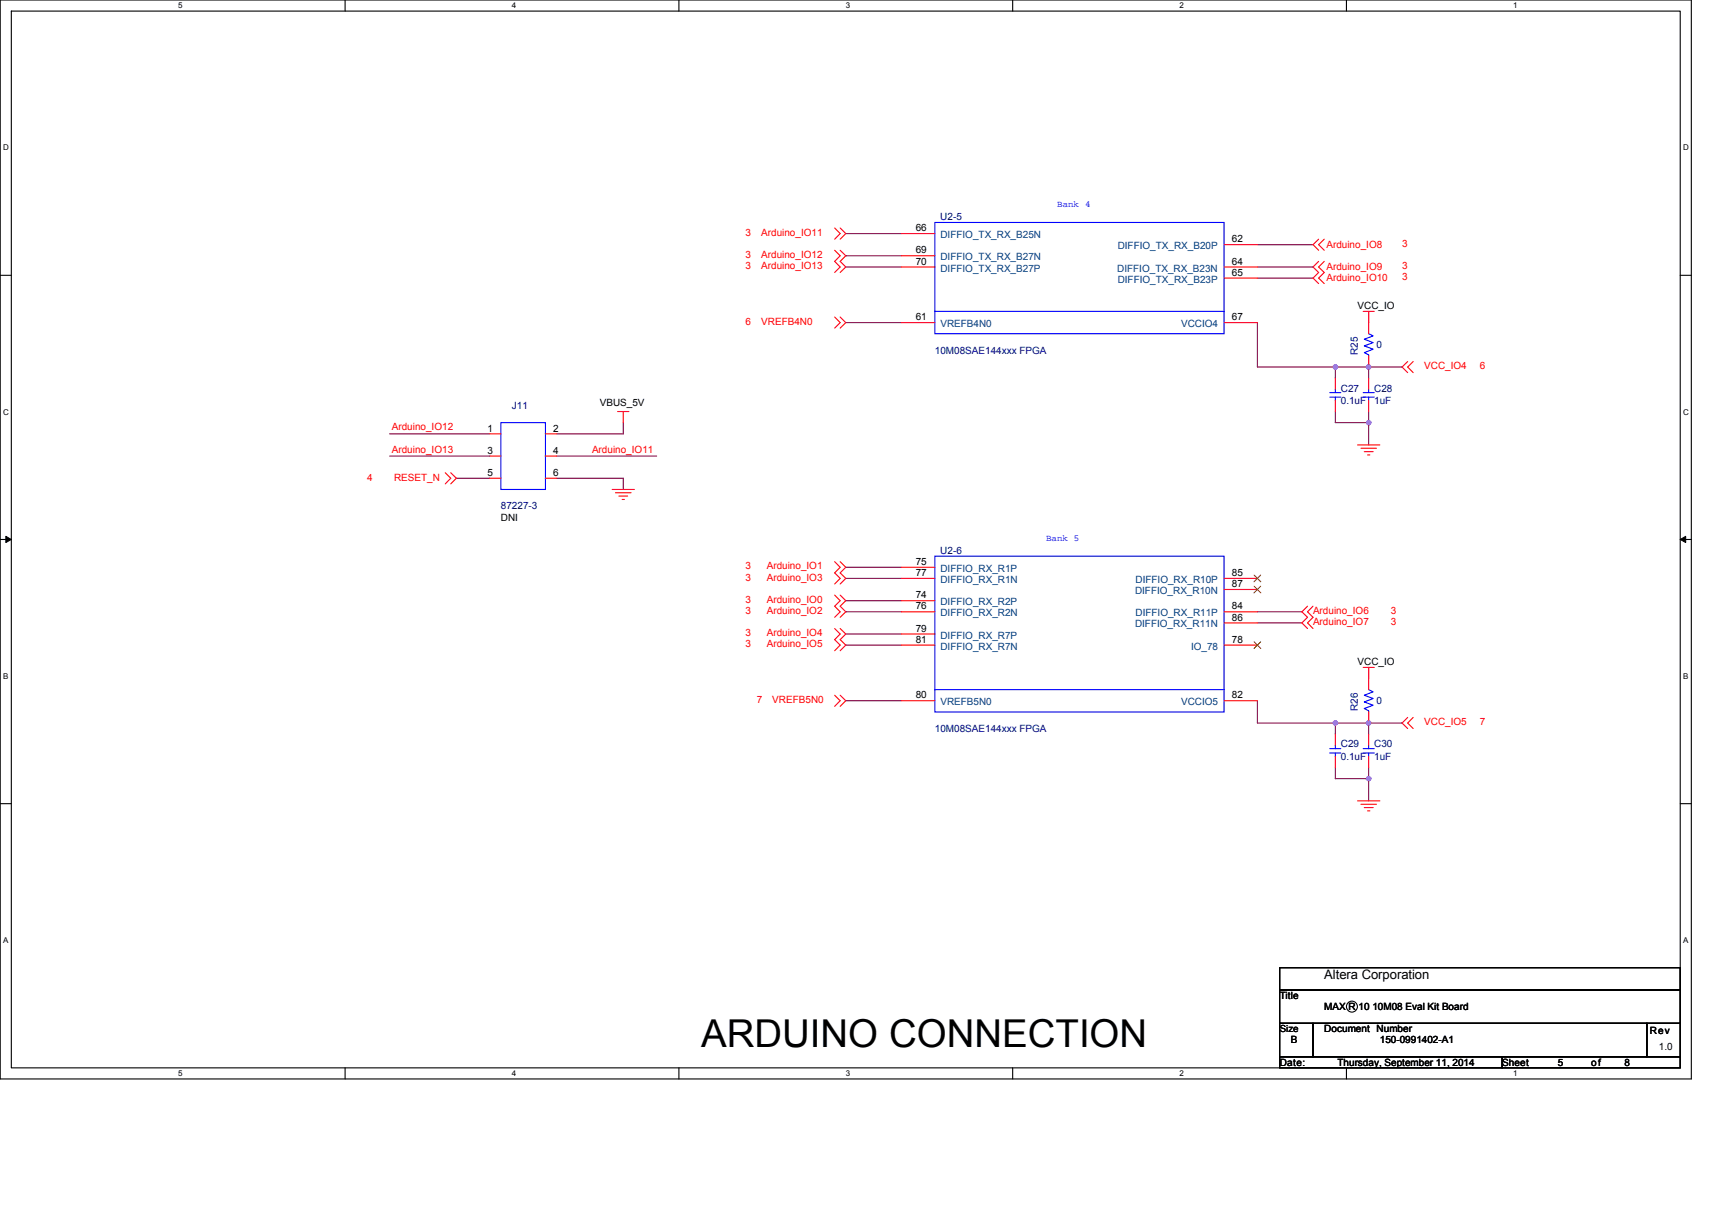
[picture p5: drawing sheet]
<svg xmlns="http://www.w3.org/2000/svg" width="297mm" height="210mm" viewBox="0 0 297 210" stroke-linecap="round" stroke-linejoin="round" font-family="sans-serif">
<path d="M0 0h293.5v187.2h-293.5zM2 1.9h289.5v183.4h-289.5z" fill="none" stroke="#000" stroke-width=".19"/>
<g fill="#fff">
<path d="M30.9 .2h.8v1.6h-.8z"/>
<path d="M30.9 185.5h.8v1.6h-.8z"/>
</g>
<path d="M59.9 0v1.9M59.9 185.3v1.9" fill="none" stroke="#000" stroke-width=".19"/>
<g fill="#fff">
<path d="M88.8 .2h.8v1.6h-.8z"/>
<path d="M88.8 185.5h.8v1.6h-.8z"/>
</g>
<path d="M117.8 0v1.9M117.8 185.3v1.9" fill="none" stroke="#000" stroke-width=".19"/>
<g fill="#fff">
<path d="M146.7 .2h.8v1.6h-.8z"/>
<path d="M146.7 185.5h.8v1.6h-.8z"/>
</g>
<path d="M175.7 0v1.9M175.7 185.3v1.9" fill="none" stroke="#000" stroke-width=".19"/>
<g fill="#fff">
<path d="M204.7 .2h.7v1.6h-.7z"/>
<path d="M204.7 185.5h.7v1.6h-.7z"/>
</g>
<path d="M233.6 0v1.9M233.6 185.3v1.9" fill="none" stroke="#000" stroke-width=".19"/>
<g fill="#fff">
<path d="M262.6 .2h.7v1.6h-.7z"/>
<path d="M262.6 185.5h.7v1.6h-.7z"/>
<path d="M.5 24.8h1v1.6h-1z"/>
<path d="M292 24.8h1v1.6h-1z"/>
<path d="M.5 70.7h1v1.5h-1z"/>
<path d="M292 70.7h1v1.5h-1z"/>
</g>
<path d="M0 47.8h2M291.5 47.8h2" fill="none" stroke="#000" stroke-width=".19"/>
<g fill="#fff">
<path d="M.5 116.5h.9v1.6h-.9z"/>
<path d="M292 116.5h.9v1.6h-.9z"/>
</g>
<path d="M0 93.6h2M291.5 93.6h2" fill="none" stroke="#000" stroke-width=".19"/>
<path d="M1 93.1l1 .5-1 .5zM291.5 93.6l1-.5v1z" fill="#000" stroke="#000" stroke-width=".17"/>
<g fill="#fff">
<path d="M.5 162.4h.9v1.5h-.9z"/>
<path d="M292 162.4h.9v1.5h-.9z"/>
</g>
<g fill="none" stroke="#000" stroke-width=".19">
<path d="M0 139.5h2M291.5 139.5h2M222 167.9h69.5v3.9h-69.5zM222 171.8h69.5v5.8h-69.5zM222 177.6h5.8v5.8h-5.8zM227.8 177.6h57.9v5.8h-57.9zM285.7 177.6h5.8v5.8h-5.8zM222 183.4h38.6v1.9h-38.6zM260.6 183.4h30.9v1.9h-30.9z"/>
<circle cx="234.6" cy="174.7" r=".95"/>
</g>
<g fill="none" stroke="#800040" stroke-width=".19">
<path d="M146.7 56h9.7M146.7 40.5h9.7M146.7 44.4h9.7M146.7 46.3h9.7M218.2 42.5h9.6M218.2 46.3h9.6M218.2 48.3h9.6M218.2 56v7.7h13.5M237.5 54v2M67.6 75.3h17.4M67.6 79.1h17.4M96.6 79.1h17.3"/>
<path d="M108.1 73.3v2h-11.5M231.7 63.7v1.9M231.7 71.4v1.9h5.8M231.7 63.7h5.8M237.5 71.4v1.9M237.5 73.3v3.9M237.5 61.8v1.9M237.5 63.7v1.9M237.5 63.7h5.8M79.2 83h5.8M96.6 83h11.5v1.9M146.7 98.4h9.7"/>
<path d="M146.7 100.4h9.7M146.7 104.2h9.7M146.7 106.2h9.7M146.7 110h9.7M146.7 112h9.7M218.2 106.2h7.7M218.2 108.1h7.7M237.5 115.8v2M146.7 121.6h9.7M218.2 121.6v3.9h13.5M231.7 125.5v1.9M231.7 133.2v1.9h5.8"/>
<path d="M231.7 125.5h5.8M237.5 135.1v3.9M237.5 123.5v2M237.5 125.5v1.9M237.5 125.5h5.8M237.5 133.2v1.9"/>
</g>
<g fill="#f0f" stroke="#f0f" stroke-width=".19">
<circle cx="237.5" cy="73.3" r=".38"/>
<circle cx="237.5" cy="63.7" r=".38"/>
<circle cx="231.7" cy="63.7" r=".38"/>
<circle cx="237.5" cy="135.1" r=".38"/>
<circle cx="237.5" cy="125.5" r=".38"/>
<circle cx="231.7" cy="125.5" r=".38"/>
</g>
<g fill="none" stroke="#f00" stroke-width=".19">
<path d="M144.8 39.6l1 .9-1 1M145.8 39.6l.9 .9-.9 1M144.8 55l1 1-1 .9M144.8 43.4l1 1-1 1 1 .9-1 1M145.8 55l.9 1-.9 .9M145.8 43.4l.9 1-.9 1 .9 .9-.9 1M156.4 40.5h5.8M156.4 44.4h5.8M156.4 46.3h5.8M156.4 56h5.8M212.4 42.5h5.8M212.4 46.3h5.8"/>
<path d="M212.4 48.3h5.8M212.4 56h5.8M228.8 41.5l-1 1 1 .9M228.8 45.4l-1 .9 1 1-1 1 1 .9M229.8 41.5l-1 1 1 .9M229.8 45.4l-1 .9 1 1-1 1 1 .9M236.5 54h1.9M237.5 54v3.9M85 79.1h1.9M85 75.3h1.9M94.6 75.3h2M94.6 79.1h2"/>
<path d="M107.2 71.4h1.9M108.1 71.4v1.9M231.7 69.5v1.9M231.7 65.6v2M235.5 77.2h3.9M236.1 77.8h2.7M236.7 78.4h1.5M237.3 79h.4M237.5 61.8v1.9M237.5 69.5v1.9M237.5 65.6v2M244.2 62.7l-.9 1 .9 1"/>
<path d="M245.2 62.7l-1 1 1 1M77.3 82l.9 1-.9 1M78.2 82l1 1-1 1M85 83h1.9M94.6 83h2M106.2 84.9h3.9M106.8 85.5h2.7M107.4 86.1h1.5M107.9 86.7h.4M144.8 97.5l1 .9-1 1 1 1-1 .9M145.8 97.5l.9 .9-.9 1 .9 1-.9 .9M156.4 98.4h5.8"/>
<path d="M144.8 103.3l1 .9-1 1 1 1-1 .9M144.8 109.1l1 .9-1 1 1 1-1 .9M145.8 103.3l.9 .9-.9 1 .9 1-.9 .9M145.8 109.1l.9 .9-.9 1 .9 1-.9 .9M156.4 100.4h5.8M156.4 106.2h5.8M156.4 110h5.8M156.4 112h5.8M156.4 104.2h5.8M212.4 100.4h5.8M212.4 106.2h5.8M212.4 102.3h5.8"/>
<path d="M212.4 108.1h5.8M212.4 112h5.8M226.9 105.2l-1 1 1 .9-1 1 1 1M227.8 105.2l-.9 1 .9 .9-.9 1 .9 1M236.5 115.8h1.9M237.5 115.8v3.9M144.8 120.7l1 .9-1 1M145.8 120.7l.9 .9-.9 1M156.4 121.6h5.8M212.4 121.6h5.8M231.7 131.3v1.9M231.7 127.4v1.9"/>
<path d="M235.5 139h3.9M236.1 139.6h2.7M237.5 123.5v2M237.5 131.3v1.9M237.5 127.4v1.9M244.2 124.5l-.9 1 .9 .9M245.2 124.5l-1 1 1 .9M236.7 140.1h1.5M237.3 140.7h.4"/>
</g>
<g fill="none" stroke="#00f" stroke-width=".19">
<path d="M162.2 38.6h50.2v19.3h-50.2zM162.2 54h50.2M237.5 57.9l.7 .4-1.5 .6 1.5 .6-1.5 .5 1.5 .6-1.5 .6 .8 .4v.2M86.9 73.3h7.7v11.6h-7.7zM230.7 68.9h1.9M230.7 68.1h1.9M231.7 67.6v.5M231.7 68.9v.6M236.5 68.9h1.9M236.5 68.1h1.9M237.5 67.6v.5M237.5 68.9v.6"/>
<path d="M162.2 96.5h50.2v27h-50.2zM162.2 119.7h50.2M237.5 119.7l.7 .4-1.5 .5 1.5 .6-1.5 .6 1.5 .6-1.5 .6 .8 .3v.2M230.7 130.7h1.9M230.7 129.9h1.9M231.7 129.3v.6M231.7 130.7v.6M236.5 130.7h1.9M236.5 129.9h1.9M237.5 129.3v.6M237.5 130.7v.6"/>
</g>
<path d="M217.6 99.8l1.2 1.2M218.7 99.8l-1.1 1.2M217.6 101.7l1.2 1.2M217.6 111.4l1.2 1.1M218.7 101.7l-1.1 1.2M218.7 111.4l-1.1 1.1" fill="none" stroke="#804000" stroke-width=".17"/>
<text font-size="6.7" x="121.6" y="181.7">ARDUINO CONNECTION</text>
<text font-size="2.3" x="229.8" y="170">Altera Corporation</text>
<g font-size="1.7" fill="#f00">
<text x="129.4" y="40.9">3</text>
<text x="132.1" y="40.9">Arduino_IO11</text>
<text x="129.4" y="46.7">3</text>
<text x="129.4" y="44.8">3</text>
<text x="132.1" y="46.7">Arduino_IO13</text>
<text x="132.1" y="44.8">Arduino_IO12</text>
<text x="230.1" y="43.1">Arduino_IO8</text>
<text x="230.1" y="46.9">Arduino_IO9</text>
<text x="243.3" y="42.8">3</text>
<text x="243.3" y="46.7">3</text>
<text x="230.1" y="48.8">Arduino_IO10</text>
<text x="243.3" y="48.6">3</text>
<text x="129.4" y="56.4">6</text>
<text x="132.1" y="56.4">VREFB4N0</text>
<text x="247.1" y="64.1">VCC_IO4</text>
<text x="256.8" y="64.1">6</text>
<text x="68" y="74.7">Arduino_IO12</text>
<text x="63.7" y="83.4">4</text>
<text x="68" y="78.5">Arduino_IO13</text>
<text x="68.4" y="83.4">RESET_N</text>
<text x="102.7" y="78.5">Arduino_IO11</text>
<text x="129.4" y="98.8">3</text>
<text x="129.4" y="100.8">3</text>
<text x="133" y="98.8">Arduino_IO1</text>
<text x="133" y="100.8">Arduino_IO3</text>
<text x="129.4" y="104.6">3</text>
<text x="129.4" y="106.6">3</text>
<text x="133" y="104.6">Arduino_IO0</text>
<text x="133" y="106.6">Arduino_IO2</text>
<text x="227.8" y="106.6">Arduino_IO6</text>
<text x="241.3" y="106.6">3</text>
<text x="129.4" y="110.4">3</text>
<text x="129.4" y="112.4">3</text>
<text x="133" y="110.4">Arduino_IO4</text>
<text x="133" y="112.4">Arduino_IO5</text>
<text x="227.8" y="108.5">Arduino_IO7</text>
<text x="241.3" y="108.5">3</text>
<text x="131.3" y="122">7</text>
<text x="134" y="122">VREFB5N0</text>
<text x="247.1" y="125.9">VCC_IO5</text>
<text x="256.8" y="125.9">7</text>
</g>
<g font-size="1.7">
<text x="158.9" y="40.1">66</text>
<text x="158.9" y="44">69</text>
<text x="158.9" y="45.9">70</text>
<text x="213.7" y="45.9">64</text>
<text x="213.7" y="42.1">62</text>
<text x="213.7" y="47.9">65</text>
<text x="235.5" y="53.7">VCC_IO</text>
<text x="158.9" y="55.6">61</text>
<text x="213.7" y="55.6">67</text>
<text x="104.1" y="70.5">VBUS_5V</text>
<text x="84.6" y="74.9">1</text>
<text x="96" y="74.9">2</text>
<text x="84.6" y="78.7">3</text>
<text x="84.6" y="82.6">5</text>
<text x="96" y="78.7">4</text>
<text x="96" y="82.6">6</text>
<text x="86.9" y="90.3">DNI</text>
<text x="158.9" y="98">75</text>
<text x="158.9" y="100">77</text>
<text x="213.7" y="101.9">87</text>
<text x="213.7" y="100">85</text>
<text x="158.9" y="105.8">76</text>
<text x="158.9" y="103.8">74</text>
<text x="213.7" y="107.7">86</text>
<text x="213.7" y="105.8">84</text>
<text x="158.9" y="109.6">79</text>
<text x="158.9" y="111.5">81</text>
<text x="213.7" y="111.5">78</text>
<text x="235.5" y="115.4">VCC_IO</text>
<text x="158.9" y="121.2">80</text>
<text x="213.7" y="121.2">82</text>
<text x="222" y="173.4">Title</text>
<text x="222" y="179.1">Size</text>
<text x="229.8" y="179.1">Document Number</text>
<text x="229.8" y="175.3">MAX R 10 10M08 Eval Kit Board</text>
<text x="286.2" y="179.5">Rev</text>
<text x="222" y="184.9">Date:</text>
<text x="224" y="181.1">B</text>
<text x="232.1" y="184.9">Thursday, September 11, 2014</text>
<text x="239.4" y="181.1">150-0991402-A1</text>
<text x="260.6" y="184.9">Sheet</text>
<text x="270.3" y="184.9">5</text>
<text x="276.1" y="184.9">of</text>
<text x="281.9" y="184.9">8</text>
<text x="287.8" y="182.1">1.0</text>
</g>
<g font-size="1.7" fill="#000080">
<text x="163.1" y="38.2">U2-5</text>
<text x="162.2" y="61.4">10M08SAE144xxx FPGA</text>
<text x="235.6" y="61.6" transform="rotate(-90 235.6 61.6)">R25</text>
<text x="238.8" y="60.4">0</text>
<text x="88.8" y="71">J11</text>
<text x="232.6" y="67.9">C27</text>
<text x="232.6" y="70.1">0.1uF</text>
<text x="238.4" y="67.9">C28</text>
<text x="238.4" y="70.1">1uF</text>
<text x="86.9" y="88.4">87227-3</text>
<text x="163.1" y="96.1">U2-6</text>
<text x="235.6" y="123.3" transform="rotate(-90 235.6 123.3)">R26</text>
<text x="238.8" y="122.2">0</text>
<text x="162.2" y="127">10M08SAE144xxx FPGA</text>
<text x="232.6" y="129.7">C29</text>
<text x="232.6" y="131.8">0.1uF</text>
<text x="238.4" y="129.7">C30</text>
<text x="238.4" y="131.8">1uF</text>
</g>
<g font-size="1.7" fill="#004080">
<text x="163.2" y="41.3">DIFFIO_TX_RX_B25N</text>
<text x="163.2" y="45.2">DIFFIO_TX_RX_B27N</text>
<text x="163.2" y="47.1">DIFFIO_TX_RX_B27P</text>
<text x="193.8" y="47.1">DIFFIO_TX_RX_B23N</text>
<text x="193.9" y="43.2">DIFFIO_TX_RX_B20P</text>
<text x="193.9" y="49">DIFFIO_TX_RX_B23P</text>
<text x="163.2" y="56.8">VREFB4N0</text>
<text x="204.9" y="56.8">VCCIO4</text>
<text x="163.2" y="99.2">DIFFIO_RX_R1P</text>
<text x="163.2" y="101.2">DIFFIO_RX_R1N</text>
<text x="197" y="101.2">DIFFIO_RX_R10P</text>
<text x="163.2" y="107">DIFFIO_RX_R2N</text>
<text x="163.2" y="105">DIFFIO_RX_R2P</text>
<text x="196.9" y="103.1">DIFFIO_RX_R10N</text>
<text x="197" y="107">DIFFIO_RX_R11P</text>
<text x="163.2" y="110.8">DIFFIO_RX_R7P</text>
<text x="163.2" y="112.7">DIFFIO_RX_R7N</text>
<text x="196.9" y="108.9">DIFFIO_RX_R11N</text>
<text x="206.6" y="112.7">IO_78</text>
<text x="163.2" y="122.4">VREFB5N0</text>
<text x="204.9" y="122.4">VCCIO5</text>
</g>
<g font-size="1.6" fill="#00f">
<text x="183.4" y="36">Bank 4</text>
<text x="181.5" y="93.9">Bank 5</text>
</g>
<g font-size="1.4">
<text x="30.9" y="1.5">5</text>
<text x="88.8" y="1.5">4</text>
<text x="146.7" y="1.5">3</text>
<text x="204.7" y="1.5">2</text>
<text x="262.6" y="1.5">1</text>
<text x=".5" y="26.1">D</text>
<text x="292" y="26.1">D</text>
<text x=".5" y="71.9">C</text>
<text x="292" y="71.9">C</text>
<text x=".5" y="117.8">B</text>
<text x="292" y="117.8">B</text>
<text x=".5" y="163.6">A</text>
<text x="292" y="163.6">A</text>
<text x="30.9" y="186.8">5</text>
<text x="88.8" y="186.8">4</text>
<text x="146.7" y="186.8">3</text>
<text x="204.7" y="186.8">2</text>
<text x="262.6" y="186.8">1</text>
</g>
</svg>
